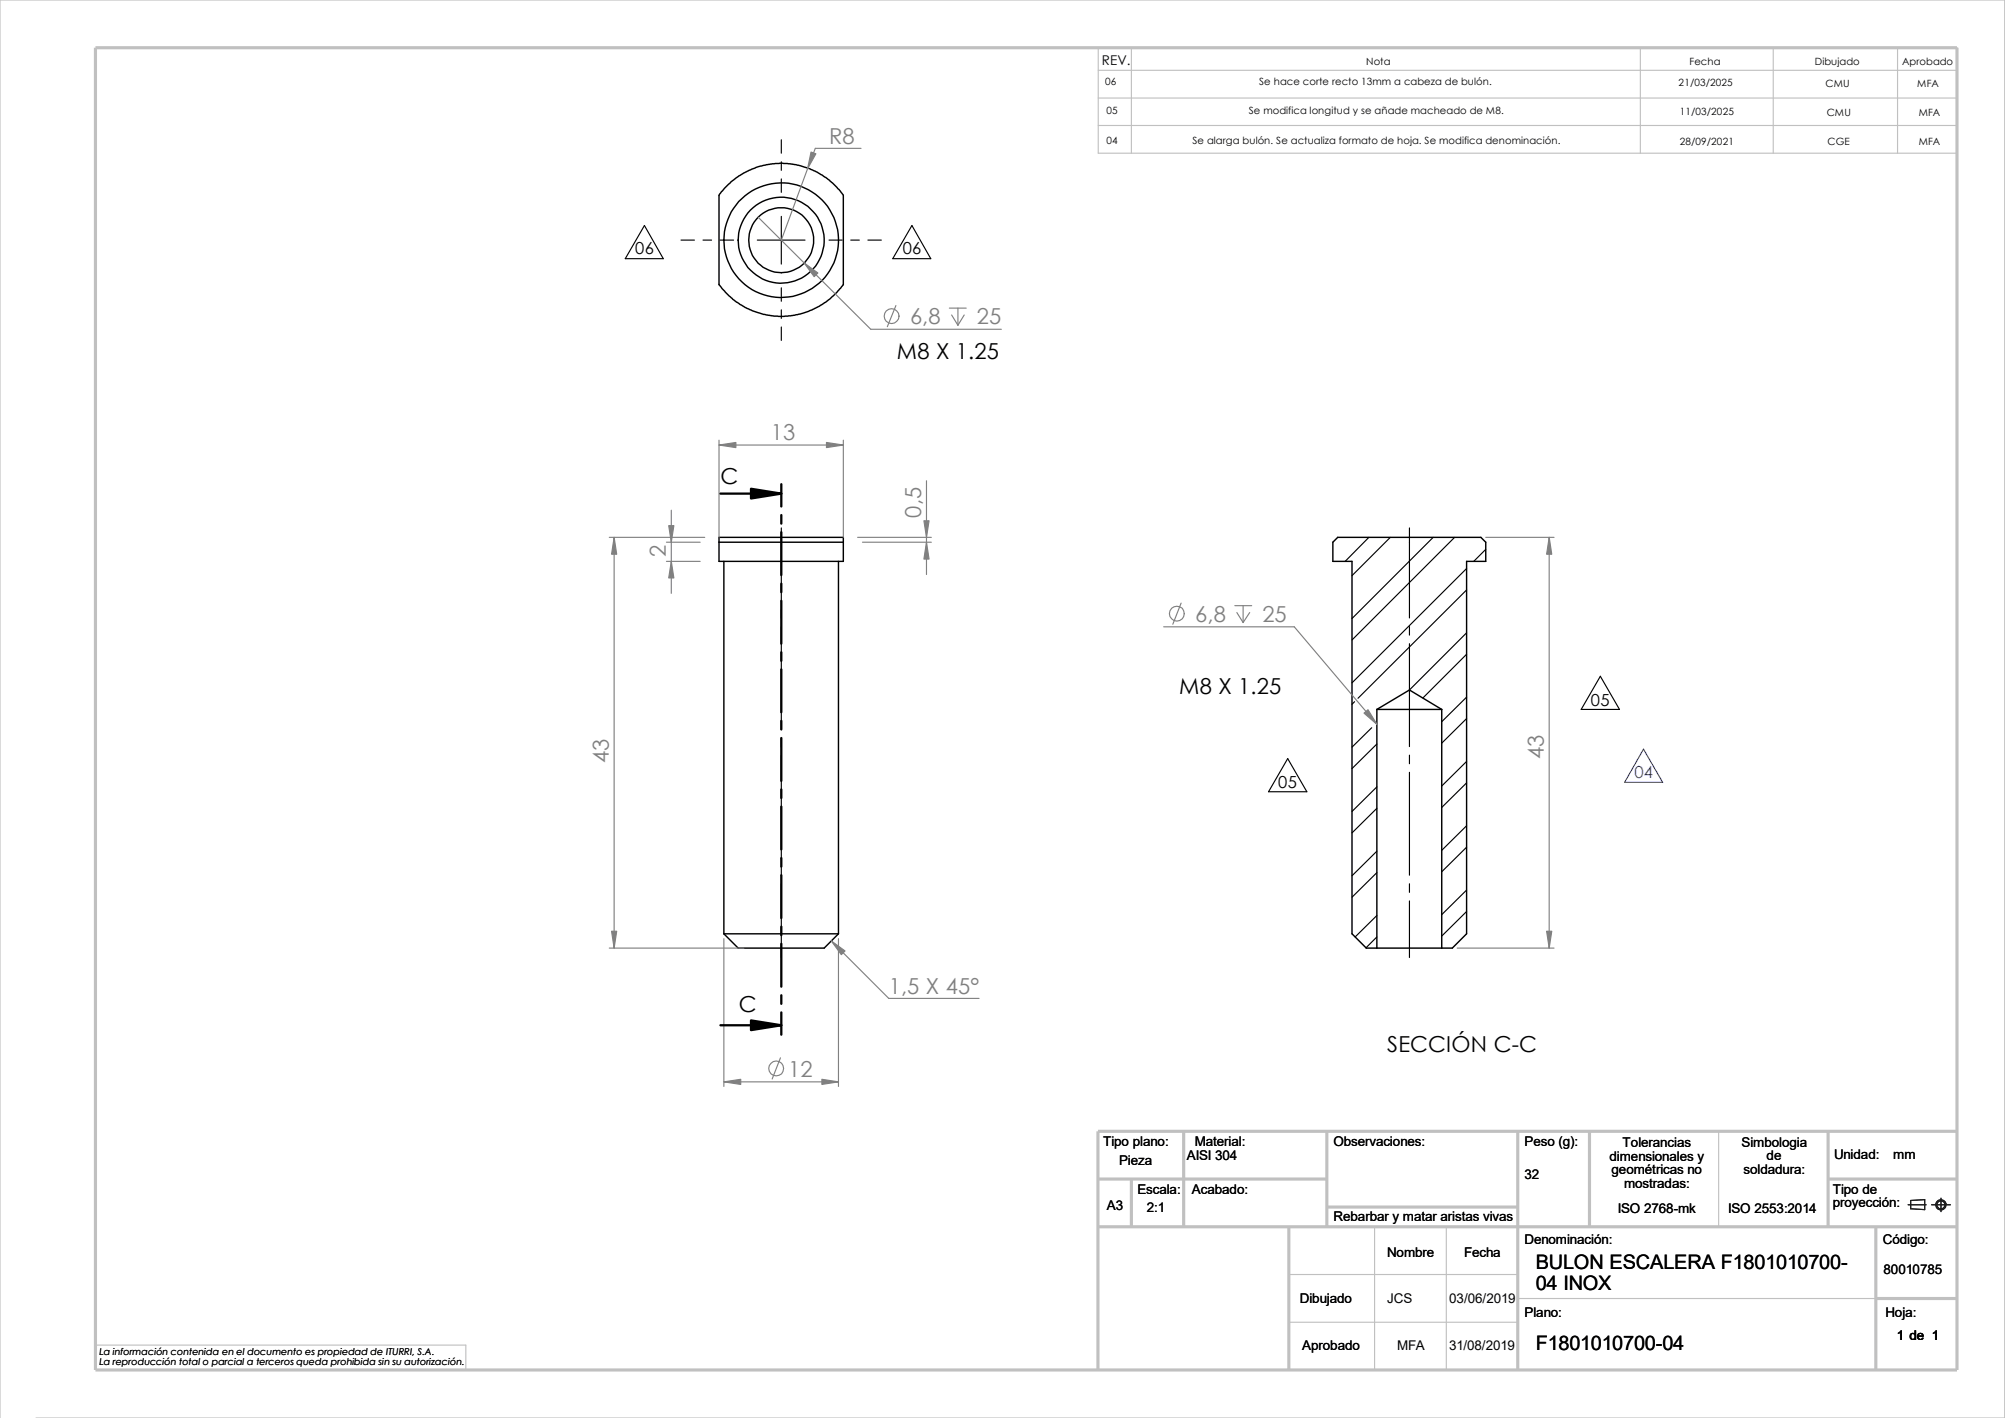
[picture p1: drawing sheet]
<svg xmlns="http://www.w3.org/2000/svg" width="297mm" height="210mm" viewBox="0 0 297 210" stroke-linecap="round" stroke-linejoin="round" font-family="sans-serif">
<g fill="none" stroke="#c0c0c0" stroke-width=".17">
<path d="M162.7 7.1h127.2v15.6h-127.2zM162.7 14.5h127.2M162.7 10.4h127.2M162.7 18.6h127.2M167.6 7.1v15.6M243 7.1v15.6M262.7 7.1v15.6M281.1 7.1v15.6M254.6 167.6v14.1M14.1 199.2h54.9v3.7M190.9 195.8h33.9M190.9 188.8h33.9"/>
<path d="M203.6 181.7v21.2M214.2 181.7v21.2M224.8 192.3h53.1M0 210v-210h297v210h-291.7"/>
</g>
<g fill="none" stroke="#c0c0c0" stroke-width=".47">
<path d="M14.1 7.1h275.8v195.8h-275.8zM162.6 174.6h34M167.6 174.6v7.1M175.3 167.6v14.1M196.6 178.8h28.2M196.6 167.6v14.1M224.8 167.6v35.3M235.5 167.6v14.1M270.8 174.6h19.1M270.8 167.6v14.1M289.9 167.6h-127.3v35.3M162.6 181.7h127.3"/>
<path d="M190.9 181.7v21.2M277.9 181.7v21.2M277.9 192.3h12"/>
</g>
<g fill="none" stroke="#191924" stroke-width=".17">
<path d="M282.7 178.4h2.6M283 177.8l2.1-.1v1.5l-2.1-.2zM286.1 178.4h2.8M287.5 177.5v2"/>
<circle cx="287.5" cy="178.5" r=".6"/>
<circle cx="287.5" cy="178.4" r=".76"/>
</g>
<g fill="none" stroke="#000" stroke-width=".21">
<path d="M124.9 28.9l-.6-.8-2-1.8-1.3-.8-1-.5-2.1-.6-1.9-.2-2.4 .2-2.3 .7-1.8 .9-1.3 1-1.3 1.4-.4 .6v13.2M124.9 29v13.2l-1.1 1.2-1.4 1.3-2.1 1.2-1.8 .6-2.3 .4-2.4-.2-2.4-.7-1.7-.9-1.7-1.2-1.5-1.8M106.5 79.6h18.4v3.5h-18.4zM106.5 80.3h18.4M107.2 83.1v55.2M124.2 83.1v55.2M204 105.1l4.8-2.9 4.8 2.9M204 105.1v35.3M204 105.1h9.6M213.6 105.1v35.3M107.2 138.3h17M107.2 138.3l2.1 2.1h12.8l2.1-2.1"/>
<path d="M204 140.4h-1.6l-2.1-2.1v-55.2h-2.9v-2.8l.8-.7h21.2l.7 .7v2.8h-2.8v55.2l-2.2 2.1h-1.5M204 140.4h9.6"/>
<circle cx="115.7" cy="35.6" r="6.4"/>
<circle cx="115.7" cy="35.6" r="4.8"/>
<circle cx="115.7" cy="35.6" r="8.5"/>
</g>
<g fill="none" stroke="#000" stroke-width=".17">
<path d="M95.5 33.4l2.8 4.9h-5.7zM100.9 35.6h2M104.1 35.6h1.3M106.7 35.6h2M112.2 35.6h7.1M115.7 20.7v2M115.7 24v1.2M115.7 26.5v2M115.7 32v7.1M122.8 35.6h2M126 35.6h1.3M128.6 35.6h2"/>
<path d="M135.1 33.4l2.8 4.9h-5.7zM115.7 42.6v2M115.7 45.9v1.3M115.7 48.4v2M115.7 78.2v10.8M202.8 79.6l-3.5 3.5M206 79.6l-5.7 5.7M208.8 78.2v13.3M212.3 79.6l-12 12M215.5 79.6l-15.2 15.2M115.7 90.3v1.3M115.7 92.8v15.3"/>
<path d="M208.8 92.8v1.3M208.8 95.3v15.3M217.3 84.2l-17 16.9M217.3 93.7l-8.5 8.5M217.3 96.9l-6.5 6.5M217.3 87.4l-16.1 16M220.1 81.4l-1.8 1.7M115.7 109.3v1.3M115.7 111.9v15.2M190.8 112.4l2.8 4.9h-5.7zM200.7 103.9l-.4 .4M203.2 107.8l-2.9 2.9"/>
<path d="M204 116.5l-3.7 3.7M204 110.2l-3.7 3.6M204 119.7l-3.7 3.7M208.8 111.8v1.3M208.8 114.4v15.2M217.3 103.3l-3.7 3.6M217.3 112.8l-3.7 3.6M217.3 106.4l-3.7 3.7M217.3 116l-3.7 3.6M237.1 100.2l2.8 4.9h-5.7zM115.7 128.4v1.3M115.7 130.9v10.9"/>
<path d="M204 126.1l-3.7 3.6M204 135.6l-3.3 3.2M204 129.2l-3.7 3.7M204 138.8l-1.6 1.6M208.8 130.9v1.3M208.8 133.4v8.4M217.3 122.3l-3.7 3.6M217.3 131.8l-3.7 3.7M217.3 125.5l-3.7 3.6M217.3 135l-3.7 3.6"/>
</g>
<path d="M243.5 111l2.8 4.9h-5.6z" fill="none" stroke="#00f" stroke-width=".17"/>
<g fill="none" stroke="#808080" stroke-width=".17">
<path d="M112.3 32.2l16.7 16.6h19.3M127.6 22h-6.8l-5.1 13.6M132.7 45.3l-1.3 3.1M140.6 45.6h2.5M141 46.7l.9 1.5M141.9 45.6v2.6M142.8 46.7l-.9 1.5M90.3 79.6h14.1M91 79.6v60.8M99.4 75.6v12.3M106.5 65.2v14.4M106.5 65.9h18.4"/>
<path d="M124.9 65.2v14.4M127 79.6h11M137.2 71.2v13.9M220.1 79.6h10.1M229.5 79.6v60.8M98.7 80.3h5M98.7 83.1h5M127.8 80.3h10.2M172.4 92.8h19.3l12.3 14.5M175 89.3l-1.3 3.2M182.9 89.7h2.5M183.2 90.7l.9 1.5"/>
<path d="M184.1 89.7v2.5M185.1 90.7l-1 1.5M107.2 139v21.9M123.1 139.4l8.6 8.5h13.3M124.2 139v21.9M90.3 140.4h19.9M115.6 156.7l-1.2 3.1M215.9 140.4h14.3M107.2 160.2h17"/>
<circle cx="132.1" cy="46.8" r="1.1"/>
<circle cx="174.3" cy="90.9" r="1.09"/>
<circle cx="115" cy="158.2" r="1.1"/>
</g>
<g fill="#808080" stroke="#808080" stroke-width=".17">
<path d="M119.1 38.9l2.1 1.5-.6 .6z"/>
<path d="M120.1 22.5l.8 .3-1.3 2.2z"/>
<path d="M229.1 137.9h.8l-.4 2.5z"/>
<path d="M229.5 79.6l.4 2.5h-.8z"/>
<path d="M202.1 105.6l.5-.5 1.4 2.2z"/>
<path d="M123.1 139.4l2.1 1.4-.6 .6z"/>
<path d="M136.9 77.1h.7l-.4 2.5z"/>
<path d="M99.4 83.1l.4 2.5h-.7z"/>
<path d="M137.2 80.3l.4 2.5h-.7z"/>
<path d="M99.1 77.9h.7l-.4 2.4z"/>
<path d="M107.2 160.2l2.5-.3v.7z"/>
<path d="M91 79.6l.4 2.5h-.8z"/>
<path d="M121.8 159.9l2.4 .3-2.4 .4z"/>
<path d="M90.6 137.9h.8l-.4 2.5z"/>
<path d="M122.4 65.5l2.5 .4-2.5 .4z"/>
<path d="M106.5 65.9l2.5-.4v.8z"/>
</g>
<path d="M111.3 72.4l4.4 .7-4.4 .7zM111.3 151.1l4.4 .7-4.4 .8z" fill="#000" stroke="#000" stroke-width=".34"/>
<g fill="none" stroke="#000" stroke-width=".34">
<path d="M106.7 73.1h9M115.7 71.7v3.3M115.7 76.3v1.3M115.7 78.8v6.4M115.7 86.4v1.3M115.7 89v6.3M115.7 96.6v1.3M115.7 99.1v6.4M115.7 106.8v1.2M115.7 109.3v6.4M115.7 116.9v1.3M115.7 119.5v6.3"/>
<path d="M115.7 127.1v1.3M115.7 129.6v6.4M115.7 137.2v1.3M115.7 139.8v6.3M106.7 151.8h9M115.7 147.4v1.3M115.7 149.9v3.3"/>
</g>
<g font-size="3.3" fill="#808080">
<text x="122.8" y="21.3">R8</text>
<text x="134.8" y="48">6,8</text>
<text x="144.7" y="48">25</text>
<text x="114.2" y="65.2">13</text>
<text x="136.4" y="76.7" transform="rotate(-90 136.4 76.7)">0,5</text>
<text x="98.6" y="82.5" transform="rotate(-90 98.6 82.5)">2</text>
<text x="177.1" y="92.1">6,8</text>
<text x="187" y="92.1">25</text>
<text x="90.2" y="113.1" transform="rotate(-90 90.2 113.1)">43</text>
<text x="228.7" y="112.4" transform="rotate(-90 228.7 112.4)">43</text>
<text x="131.7" y="147.2">1,5 X 45°</text>
<text x="116.8" y="159.5">12</text>
</g>
<g font-size="3.3">
<text x="132.8" y="53.1">M8 X 1.25</text>
<text x="106.7" y="71.8">C</text>
<text x="174.7" y="102.8">M8 X 1.25</text>
<text x="109.4" y="149.8">C</text>
<text x="205.5" y="155.7">SECCIÓN C-C</text>
</g>
<g font-size="3">
<text x="227.5" y="191">04 INOX</text>
<text x="227.5" y="188">BULON ESCALERA F1801010700-</text>
<text x="227.5" y="199.9">F1801010700-04</text>
</g>
<g font-size="2.5">
<text x="94.1" y="37.7">06</text>
<text x="133.7" y="37.7">06</text>
<text x="235.7" y="104.6">05</text>
<text x="189.4" y="116.8">05</text>
</g>
<text font-size="2.5" fill="#00f" x="242.1" y="115.2">04</text>
<g font-size="2">
<text x="163.2" y="9.6">REV.</text>
<text x="163.4" y="169.7">Tipo plano:</text>
<text x="165.8" y="172.6">Pieza</text>
<text x="175.8" y="171.8">AISI 304</text>
<text x="177" y="169.7">Material:</text>
<text x="197.5" y="169.7">Observaciones:</text>
<text x="225.8" y="169.7">Peso (g):</text>
<text x="238.4" y="171.9">dimensionales y</text>
<text x="238.7" y="173.9">geométricas no</text>
<text x="240.4" y="169.9">Tolerancias</text>
<text x="258" y="169.8">Simbologia</text>
<text x="258.3" y="173.9">soldadura:</text>
<text x="261.7" y="171.8">de</text>
<text x="271.7" y="171.6">Unidad:</text>
<text x="280.5" y="171.6">mm</text>
<text x="164" y="179.2">A3</text>
<text x="168.5" y="176.8">Escala:</text>
<text x="169.9" y="179.6">2:1</text>
<text x="176.6" y="176.8">Acabado:</text>
<text x="225.8" y="174.6">32</text>
<text x="239.6" y="179.6">ISO 2768-mk</text>
<text x="240.6" y="175.9">mostradas:</text>
<text x="256" y="179.6">ISO 2553:2014</text>
<text x="271.5" y="178.8">proyección:</text>
<text x="271.5" y="176.8">Tipo de</text>
<text x="197.5" y="180.8">Rebarbar y matar aristas vivas</text>
<text x="225.8" y="184.3">Denominación:</text>
<text x="278.9" y="184.3">Código:</text>
<text x="205.5" y="186.2">Nombre</text>
<text x="216.9" y="186.2">Fecha</text>
<text x="279" y="188.7">80010785</text>
<text x="192.6" y="193">Dibujado</text>
<text x="205.5" y="193">JCS</text>
<text x="214.7" y="193">03/06/2019</text>
<text x="225.8" y="195">Plano:</text>
<text x="279.3" y="195">Hoja:</text>
<text x="192.9" y="200">Aprobado</text>
<text x="207" y="200">MFA</text>
<text x="214.7" y="200">31/08/2019</text>
<text x="281" y="198.4">1 de 1</text>
<text x="282.9" y="198.4">de</text>
</g>
<g font-size="1.5">
<text x="202.4" y="9.6">Nota</text>
<text x="250.3" y="9.6">Fecha</text>
<text x="268.9" y="9.6">Dibujado</text>
<text x="281.8" y="9.6">Aprobado</text>
<text x="163.7" y="12.6">06</text>
<text x="163.9" y="16.8">05</text>
<text x="185" y="16.9">Se modifica longitud y se añade macheado de M8.</text>
<text x="186.5" y="12.7">Se hace corte recto 13mm a cabeza de bulón.</text>
<text x="248.7" y="12.7">21/03/2025</text>
<text x="248.8" y="17">11/03/2025</text>
<text x="270.4" y="13">CMU</text>
<text x="270.6" y="17.2">CMU</text>
<text x="284" y="13">MFA</text>
<text x="284.2" y="17.2">MFA</text>
<text x="163.9" y="21.3">04</text>
<text x="176.7" y="21.3">Se alarga bulón. Se actualiza formato de hoja. Se modifica denominación.</text>
<text x="248.8" y="21.4">28/09/2021</text>
<text x="270.7" y="21.4">CGE</text>
<text x="284.2" y="21.4">MFA</text>
</g>
<g font-size="1.4">
<text x="14.7" y="202.1">La reproducción total o parcial a terceros queda prohibida sin su autorización.</text>
<text x="14.7" y="200.7">La información contenida en el documento es propiedad de ITURRI, S.A.</text>
</g>
</svg>
